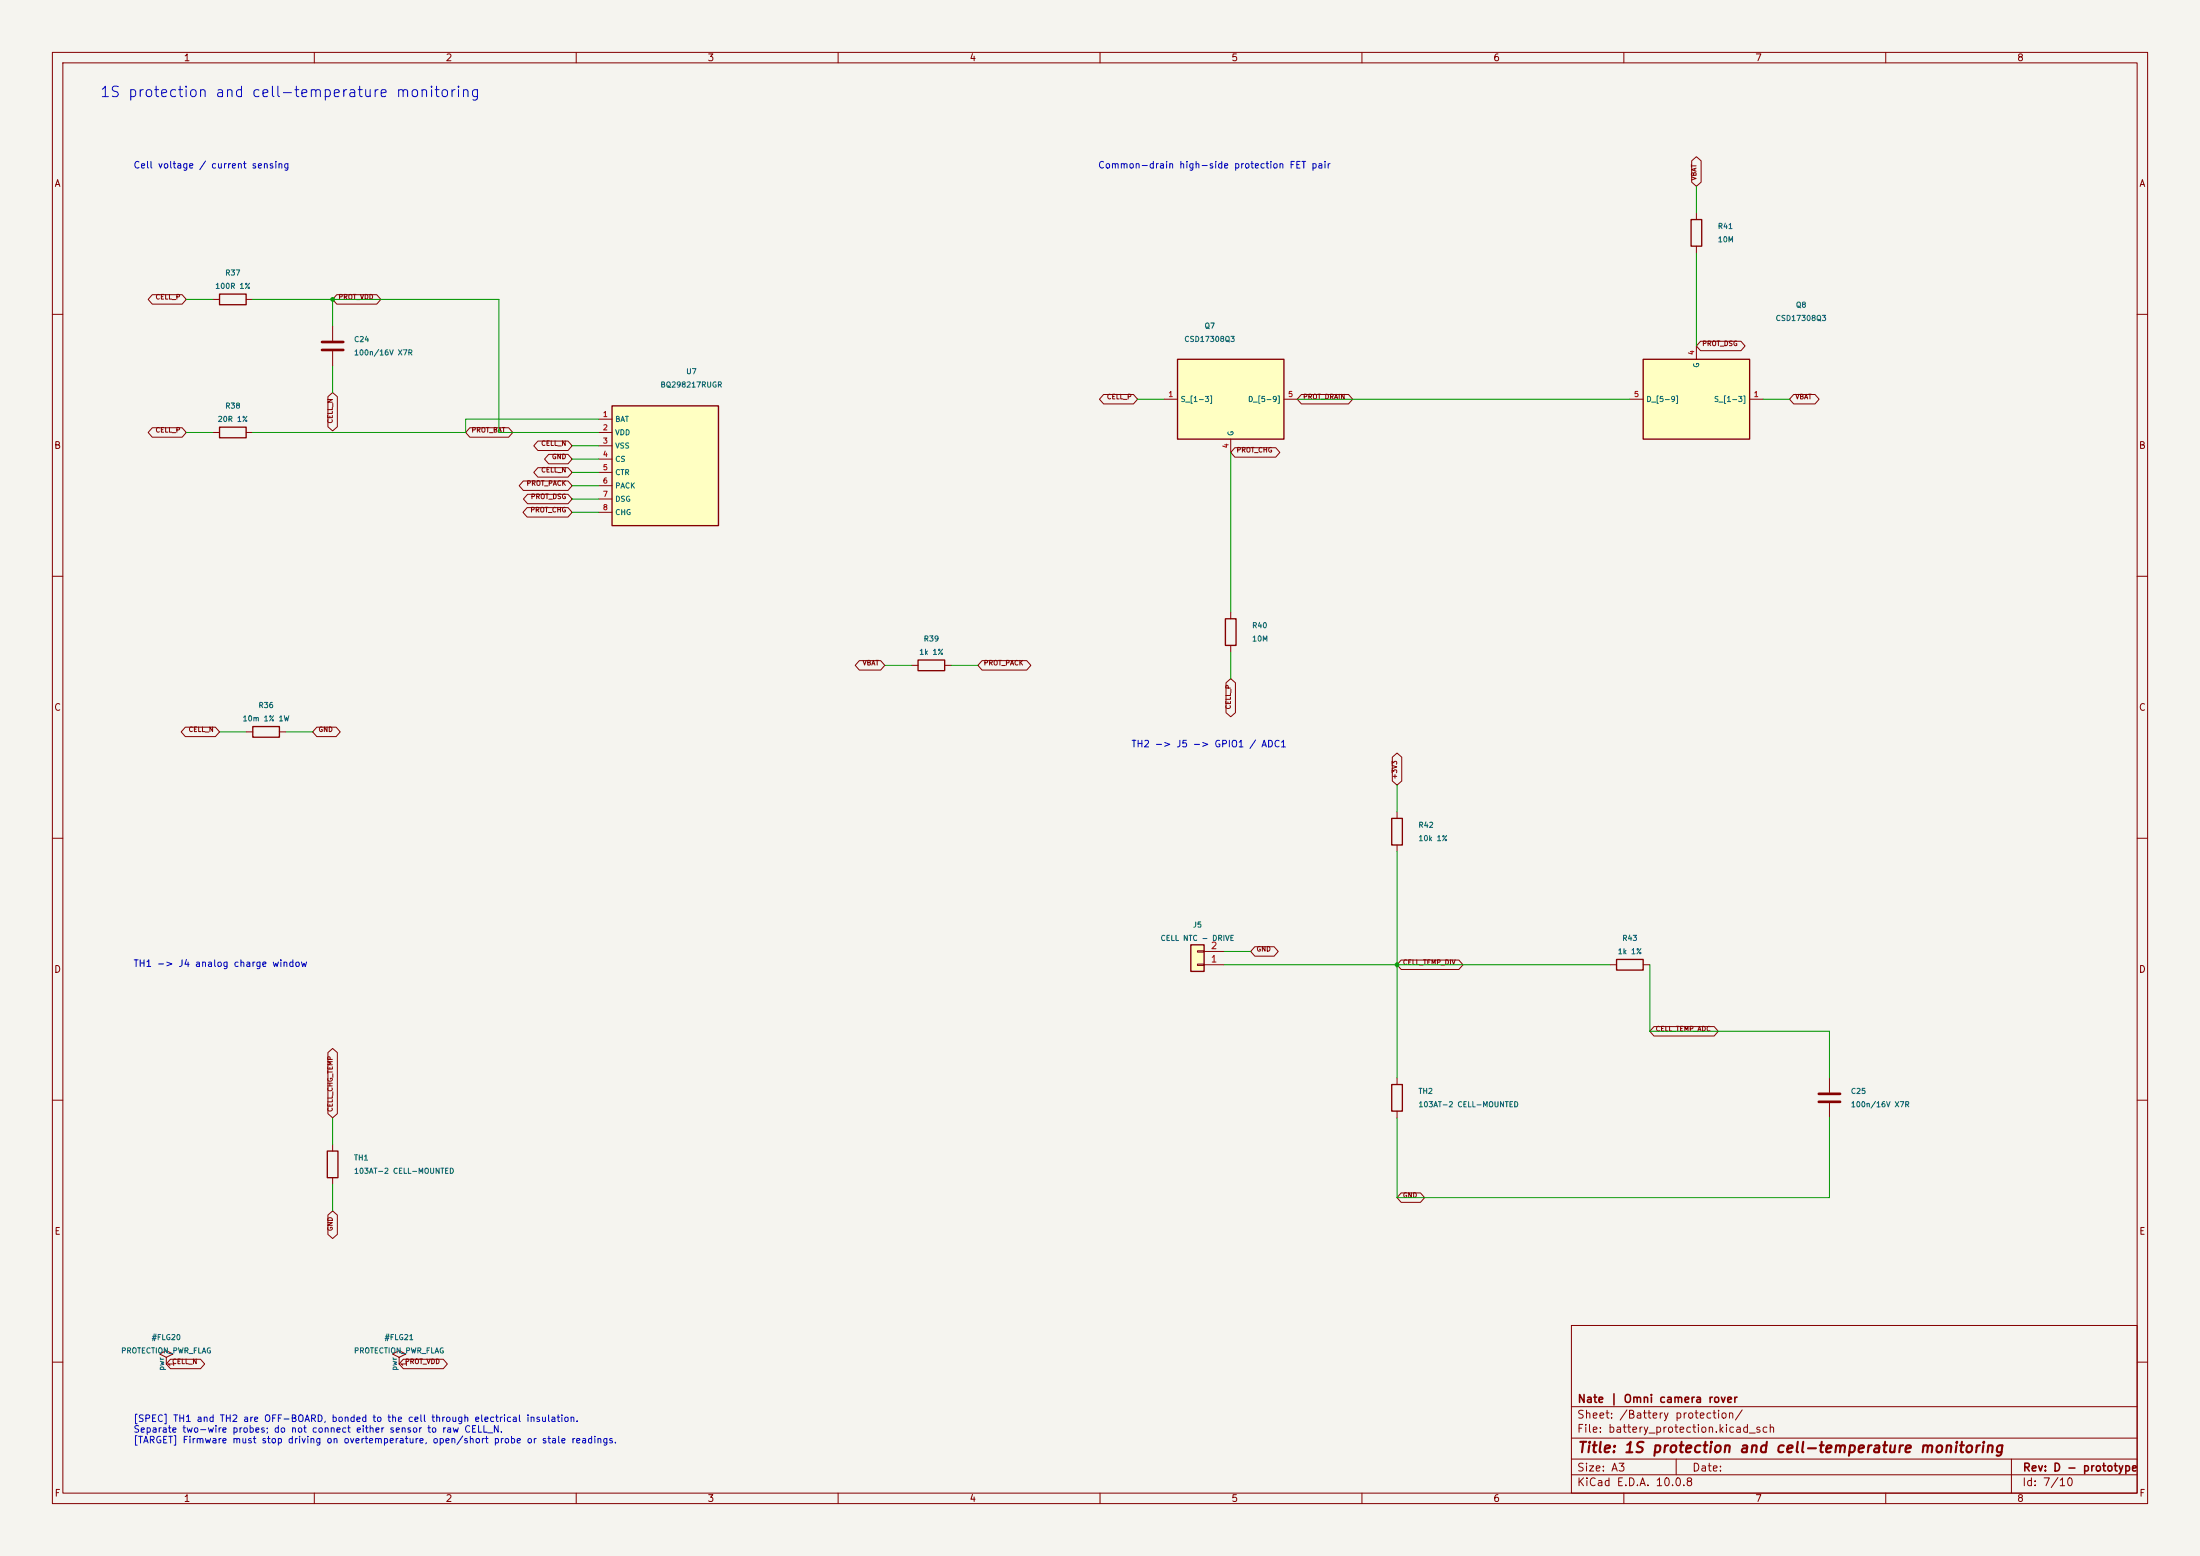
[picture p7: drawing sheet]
(kicad_sch
 (version 20260306)
 (generator "eeschema")
 (generator_version "10.0")
 (paper "A3")
 (title_block
  (title "1S protection and cell-temperature monitoring")
  (rev "D - prototype")
  (company "Nate | Omni camera rover"))
 (lib_symbols
  (symbol "UGV:BQ298217" (exclude_from_sim no) (in_bom yes) (on_board yes)
   (in_pos_files yes)
   (duplicate_pin_numbers_are_jumpers no)
   (property "Reference" "U" (at 0 14.43 0) (show_name no) (do_not_autoplace no) (effects (font (size 1 1))))
   (property "Value" "BQ298217" (at 0 12.43 0) (show_name no) (do_not_autoplace no) (effects (font (size 1 1))))
   (property "Footprint" "" (at 0 0 0) (show_name no) (do_not_autoplace no) (hide yes) (effects (font (size 1.27 1.27))))
   (property "Datasheet" "" (at 0 0 0) (show_name no) (do_not_autoplace no) (hide yes) (effects (font (size 1.27 1.27))))
   (property "Description" "" (at 0 0 0) (show_name no) (do_not_autoplace no) (hide yes) (effects (font (size 1.27 1.27))))
   (symbol "BQ298217_0_1"
    (rectangle (start -10.16 11.43) (end 10.16 -11.43) (stroke (width 0.254) (type default)) (fill (type background))))
   (symbol "BQ298217_1_1"
    (pin input line (at -12.7 8.89 0) (length 2.54) (name "BAT" (effects (font (size 1 1)))) (number "1" (effects (font (size 1 1)))))
    (pin power_in line (at -12.7 6.35 0) (length 2.54) (name "VDD" (effects (font (size 1 1)))) (number "2" (effects (font (size 1 1)))))
    (pin power_in line (at -12.7 3.81 0) (length 2.54) (name "VSS" (effects (font (size 1 1)))) (number "3" (effects (font (size 1 1)))))
    (pin input line (at -12.7 1.27 0) (length 2.54) (name "CS" (effects (font (size 1 1)))) (number "4" (effects (font (size 1 1)))))
    (pin input line (at -12.7 -1.27 0) (length 2.54) (name "CTR" (effects (font (size 1 1)))) (number "5" (effects (font (size 1 1)))))
    (pin input line (at -12.7 -3.81 0) (length 2.54) (name "PACK" (effects (font (size 1 1)))) (number "6" (effects (font (size 1 1)))))
    (pin output line (at -12.7 -6.35 0) (length 2.54) (name "DSG" (effects (font (size 1 1)))) (number "7" (effects (font (size 1 1)))))
    (pin output line (at -12.7 -8.89 0) (length 2.54) (name "CHG" (effects (font (size 1 1)))) (number "8" (effects (font (size 1 1))))))
   (embedded_fonts no))
  (symbol "UGV:CSD17308Q3" (exclude_from_sim no) (in_bom yes) (on_board yes)
   (in_pos_files yes)
   (duplicate_pin_numbers_are_jumpers no)
   (property "Reference" "U" (at 0 15.7 0) (show_name no) (do_not_autoplace no) (effects (font (size 1 1))))
   (property "Value" "CSD17308Q3" (at 0 13.7 0) (show_name no) (do_not_autoplace no) (effects (font (size 1 1))))
   (property "Footprint" "" (at 0 0 0) (show_name no) (do_not_autoplace no) (hide yes) (effects (font (size 1.27 1.27))))
   (property "Datasheet" "" (at 0 0 0) (show_name no) (do_not_autoplace no) (hide yes) (effects (font (size 1.27 1.27))))
   (property "Description" "" (at 0 0 0) (show_name no) (do_not_autoplace no) (hide yes) (effects (font (size 1.27 1.27))))
   (symbol "CSD17308Q3_0_1"
    (rectangle (start -10.16 7.62) (end 10.16 -7.62) (stroke (width 0.254) (type default)) (fill (type background))))
   (symbol "CSD17308Q3_1_1"
    (pin passive line (at -12.7 0 0) (length 2.54) (name "S_[1-3]" (effects (font (size 1 1)))) (number "1" (effects (font (size 1 1)))))
    (pin passive line (at -12.7 0 0) (length 2.54) (hide yes) (name "S" (effects (font (size 1 1)))) (number "2" (effects (font (size 1 1)))))
    (pin passive line (at -12.7 0 0) (length 2.54) (hide yes) (name "S" (effects (font (size 1 1)))) (number "3" (effects (font (size 1 1)))))
    (pin input line (at 0 -10.16 90) (length 2.54) (name "G" (effects (font (size 1 1)))) (number "4" (effects (font (size 1 1)))))
    (pin passive line (at 12.7 0 180) (length 2.54) (name "D_[5-9]" (effects (font (size 1 1)))) (number "5" (effects (font (size 1 1)))))
    (pin passive line (at 12.7 0 180) (length 2.54) (hide yes) (name "D" (effects (font (size 1 1)))) (number "6" (effects (font (size 1 1)))))
    (pin passive line (at 12.7 0 180) (length 2.54) (hide yes) (name "D" (effects (font (size 1 1)))) (number "7" (effects (font (size 1 1)))))
    (pin passive line (at 12.7 0 180) (length 2.54) (hide yes) (name "D" (effects (font (size 1 1)))) (number "8" (effects (font (size 1 1)))))
    (pin passive line (at 12.7 0 180) (length 2.54) (hide yes) (name "D" (effects (font (size 1 1)))) (number "9" (effects (font (size 1 1))))))
   (embedded_fonts no))
  (symbol "UGV:Cell_NTC"
   (pin_numbers (hide yes))
   (pin_names
    (offset 0)) (exclude_from_sim no) (in_bom yes) (on_board yes)
   (in_pos_files yes)
   (duplicate_pin_numbers_are_jumpers no)
   (property "Reference" "R" (at 2.032 0 90) (show_name no) (do_not_autoplace no) (effects (font (size 1.27 1.27))))
   (property "Value" "R" (at 0 0 90) (show_name no) (do_not_autoplace no) (effects (font (size 1.27 1.27))))
   (property "Footprint" "" (at -1.778 0 90) (show_name no) (do_not_autoplace no) (hide yes) (effects (font (size 1.27 1.27))))
   (property "Datasheet" "" (at 0 0 0) (show_name no) (do_not_autoplace no) (hide yes) (effects (font (size 1.27 1.27))))
   (property "Description" "Resistor" (at 0 0 0) (show_name no) (do_not_autoplace no) (hide yes) (effects (font (size 1.27 1.27))))
   (symbol "Cell_NTC_0_1"
    (rectangle (start -1.016 -2.54) (end 1.016 2.54) (stroke (width 0.254) (type default)) (fill (type none))))
   (symbol "Cell_NTC_1_1"
    (pin passive line (at 0 3.81 270) (length 1.27) (name "" (effects (font (size 1.27 1.27)))) (number "1" (effects (font (size 1.27 1.27)))))
    (pin passive line (at 0 -3.81 90) (length 1.27) (name "" (effects (font (size 1.27 1.27)))) (number "2" (effects (font (size 1.27 1.27))))))
   (embedded_fonts no))
  (symbol "UGV:Connector_Generic__Conn_01x02"
   (pin_names
    (offset 1.016) (hide yes)) (exclude_from_sim no) (in_bom yes) (on_board yes)
   (in_pos_files yes)
   (duplicate_pin_numbers_are_jumpers no)
   (property "Reference" "J" (at 0 2.54 0) (show_name no) (do_not_autoplace no) (effects (font (size 1.27 1.27))))
   (property "Value" "Conn_01x02" (at 0 -5.08 0) (show_name no) (do_not_autoplace no) (effects (font (size 1.27 1.27))))
   (property "Footprint" "" (at 0 0 0) (show_name no) (do_not_autoplace no) (hide yes) (effects (font (size 1.27 1.27))))
   (property "Datasheet" "" (at 0 0 0) (show_name no) (do_not_autoplace no) (hide yes) (effects (font (size 1.27 1.27))))
   (property "Description" "Generic connector, single row, 01x02, script generated (kicad-library-utils/schlib/autogen/connector/)" (at 0 0 0) (show_name no) (do_not_autoplace no) (hide yes) (effects (font (size 1.27 1.27))))
   (symbol "Connector_Generic__Conn_01x02_1_1"
    (rectangle (start -1.27 1.27) (end 1.27 -3.81) (stroke (width 0.254) (type default)) (fill (type background)))
    (rectangle (start -1.27 0.127) (end 0 -0.127) (stroke (width 0.1524) (type default)) (fill (type none)))
    (rectangle (start -1.27 -2.413) (end 0 -2.667) (stroke (width 0.1524) (type default)) (fill (type none)))
    (pin passive line (at -5.08 0 0) (length 3.81) (name "Pin_1" (effects (font (size 1.27 1.27)))) (number "1" (effects (font (size 1.27 1.27)))))
    (pin passive line (at -5.08 -2.54 0) (length 3.81) (name "Pin_2" (effects (font (size 1.27 1.27)))) (number "2" (effects (font (size 1.27 1.27))))))
   (embedded_fonts no))
  (symbol "UGV:Device__C"
   (pin_numbers (hide yes))
   (pin_names
    (offset 0.254)) (exclude_from_sim no) (in_bom yes) (on_board yes)
   (in_pos_files yes)
   (duplicate_pin_numbers_are_jumpers no)
   (property "Reference" "C" (at 0.635 2.54 0) (show_name no) (do_not_autoplace no) (effects (font (size 1.27 1.27)) (justify left)))
   (property "Value" "C" (at 0.635 -2.54 0) (show_name no) (do_not_autoplace no) (effects (font (size 1.27 1.27)) (justify left)))
   (property "Footprint" "" (at 0.9652 -3.81 0) (show_name no) (do_not_autoplace no) (hide yes) (effects (font (size 1.27 1.27))))
   (property "Datasheet" "" (at 0 0 0) (show_name no) (do_not_autoplace no) (hide yes) (effects (font (size 1.27 1.27))))
   (property "Description" "Unpolarized capacitor" (at 0 0 0) (show_name no) (do_not_autoplace no) (hide yes) (effects (font (size 1.27 1.27))))
   (symbol "Device__C_0_1"
    (polyline (pts (xy -2.032 0.762) (xy 2.032 0.762)) (stroke (width 0.508) (type default)) (fill (type none)))
    (polyline (pts (xy -2.032 -0.762) (xy 2.032 -0.762)) (stroke (width 0.508) (type default)) (fill (type none))))
   (symbol "Device__C_1_1"
    (pin passive line (at 0 3.81 270) (length 2.794) (name "" (effects (font (size 1.27 1.27)))) (number "1" (effects (font (size 1.27 1.27)))))
    (pin passive line (at 0 -3.81 90) (length 2.794) (name "" (effects (font (size 1.27 1.27)))) (number "2" (effects (font (size 1.27 1.27))))))
   (embedded_fonts no))
  (symbol "UGV:Device__R"
   (pin_numbers (hide yes))
   (pin_names
    (offset 0)) (exclude_from_sim no) (in_bom yes) (on_board yes)
   (in_pos_files yes)
   (duplicate_pin_numbers_are_jumpers no)
   (property "Reference" "R" (at 2.032 0 90) (show_name no) (do_not_autoplace no) (effects (font (size 1.27 1.27))))
   (property "Value" "R" (at 0 0 90) (show_name no) (do_not_autoplace no) (effects (font (size 1.27 1.27))))
   (property "Footprint" "" (at -1.778 0 90) (show_name no) (do_not_autoplace no) (hide yes) (effects (font (size 1.27 1.27))))
   (property "Datasheet" "" (at 0 0 0) (show_name no) (do_not_autoplace no) (hide yes) (effects (font (size 1.27 1.27))))
   (property "Description" "Resistor" (at 0 0 0) (show_name no) (do_not_autoplace no) (hide yes) (effects (font (size 1.27 1.27))))
   (symbol "Device__R_0_1"
    (rectangle (start -1.016 -2.54) (end 1.016 2.54) (stroke (width 0.254) (type default)) (fill (type none))))
   (symbol "Device__R_1_1"
    (pin passive line (at 0 3.81 270) (length 1.27) (name "" (effects (font (size 1.27 1.27)))) (number "1" (effects (font (size 1.27 1.27)))))
    (pin passive line (at 0 -3.81 90) (length 1.27) (name "" (effects (font (size 1.27 1.27)))) (number "2" (effects (font (size 1.27 1.27))))))
   (embedded_fonts no))
  (symbol "UGV:PROTECTION_PWR_FLAG"
   (power global)
   (pin_names
    (offset 0)) (exclude_from_sim no) (in_bom no) (on_board no)
   (in_pos_files yes)
   (duplicate_pin_numbers_are_jumpers no)
   (property "Reference" "#FLG" (at 0 2 0) (show_name no) (do_not_autoplace no) (hide yes) (effects (font (size 1 1))))
   (property "Value" "PROTECTION_PWR_FLAG" (at 0 4 0) (show_name no) (do_not_autoplace no) (effects (font (size 1 1))))
   (property "Footprint" "" (at 0 0 0) (show_name no) (do_not_autoplace no) (hide yes) (effects (font (size 1.27 1.27))))
   (property "Datasheet" "" (at 0 0 0) (show_name no) (do_not_autoplace no) (hide yes) (effects (font (size 1.27 1.27))))
   (property "Description" "" (at 0 0 0) (show_name no) (do_not_autoplace no) (hide yes) (effects (font (size 1.27 1.27))))
   (symbol "PROTECTION_PWR_FLAG_0_1"
    (polyline (pts (xy 0 0) (xy 0 1.27) (xy -1.27 1.9) (xy 0 2.54) (xy 1.27 1.9) (xy 0 1.27)) (stroke (width 0) (type default)) (fill (type none))))
   (symbol "PROTECTION_PWR_FLAG_1_1"
    (pin power_out line (at 0 0 90) (length 0) (name "pwr" (effects (font (size 1 1)))) (number "1" (effects (font (size 1 1))))))
   (embedded_fonts no)))
 (text "TH1 -> J4 analog charge window"
  (exclude_from_sim no)
  (at 25.4 184.15 0)
  (effects (font (size 1.27 1.27)) (justify left)))
 (text "Common-drain high-side protection FET pair"
  (exclude_from_sim no)
  (at 209.55 31.75 0)
  (effects (font (size 1.27 1.27)) (justify left)))
 (text "1S protection and cell-temperature monitoring"
  (exclude_from_sim no)
  (at 19.05 17.78 0)
  (effects (font (size 2 2)) (justify left)))
 (text "TH2 -> J5 -> GPIO1 / ADC1"
  (exclude_from_sim no)
  (at 215.9 142.24 0)
  (effects (font (size 1.27 1.27)) (justify left)))
 (text "Cell voltage / current sensing"
  (exclude_from_sim no)
  (at 25.4 31.75 0)
  (effects (font (size 1.27 1.27)) (justify left)))
 (text "[SPEC] TH1 and TH2 are OFF-BOARD, bonded to the cell through electrical insulation.\nSeparate two-wire probes; do not connect either sensor to raw CELL_N.\n[TARGET] Firmware must stop driving on overtemperature, open/short probe or stale readings."
  (exclude_from_sim no)
  (at 25.4 273.05 0)
  (effects (font (size 1.27 1.27)) (justify left)))
 (junction
  (at 266.7 184.15)
  (diameter 0)
  (color 0 0 0 0))
 (junction
  (at 63.5 57.15)
  (diameter 0)
  (color 0 0 0 0))
 (wire
  (pts (xy 40.64 82.55) (xy 35.56 82.55))
  (stroke (width 0) (type default)))
 (wire
  (pts (xy 266.7 205.74) (xy 266.7 184.15))
  (stroke (width 0) (type default)))
 (wire
  (pts (xy 314.96 196.85) (xy 349.25 196.85))
  (stroke (width 0) (type default)))
 (wire
  (pts (xy 173.99 127) (xy 168.91 127))
  (stroke (width 0) (type default)))
 (wire
  (pts (xy 95.25 57.15) (xy 95.25 82.55))
  (stroke (width 0) (type default)))
 (wire
  (pts (xy 314.96 184.15) (xy 314.96 196.85))
  (stroke (width 0) (type default)))
 (wire
  (pts (xy 114.3 97.79) (xy 109.22 97.79))
  (stroke (width 0) (type default)))
 (wire
  (pts (xy 46.99 139.7) (xy 41.91 139.7))
  (stroke (width 0) (type default)))
 (wire
  (pts (xy 336.55 76.2) (xy 341.63 76.2))
  (stroke (width 0) (type default)))
 (wire
  (pts (xy 234.95 86.36) (xy 234.95 116.84))
  (stroke (width 0) (type default)))
 (wire
  (pts (xy 63.5 218.44) (xy 63.5 213.36))
  (stroke (width 0) (type default)))
 (wire
  (pts (xy 63.5 57.15) (xy 63.5 62.23))
  (stroke (width 0) (type default)))
 (wire
  (pts (xy 181.61 127) (xy 186.69 127))
  (stroke (width 0) (type default)))
 (wire
  (pts (xy 247.65 76.2) (xy 311.15 76.2))
  (stroke (width 0) (type default)))
 (wire
  (pts (xy 323.85 66.04) (xy 323.85 48.26))
  (stroke (width 0) (type default)))
 (wire
  (pts (xy 234.95 124.46) (xy 234.95 129.54))
  (stroke (width 0) (type default)))
 (wire
  (pts (xy 114.3 90.17) (xy 109.22 90.17))
  (stroke (width 0) (type default)))
 (wire
  (pts (xy 48.26 82.55) (xy 88.9 82.55))
  (stroke (width 0) (type default)))
 (wire
  (pts (xy 88.9 80.01) (xy 114.3 80.01))
  (stroke (width 0) (type default)))
 (wire
  (pts (xy 63.5 69.85) (xy 63.5 74.93))
  (stroke (width 0) (type default)))
 (wire
  (pts (xy 323.85 40.64) (xy 323.85 35.56))
  (stroke (width 0) (type default)))
 (wire
  (pts (xy 114.3 95.25) (xy 109.22 95.25))
  (stroke (width 0) (type default)))
 (wire
  (pts (xy 114.3 92.71) (xy 109.22 92.71))
  (stroke (width 0) (type default)))
 (wire
  (pts (xy 233.68 181.61) (xy 238.76 181.61))
  (stroke (width 0) (type default)))
 (wire
  (pts (xy 266.7 162.56) (xy 266.7 184.15))
  (stroke (width 0) (type default)))
 (wire
  (pts (xy 95.25 82.55) (xy 114.3 82.55))
  (stroke (width 0) (type default)))
 (wire
  (pts (xy 349.25 213.36) (xy 349.25 228.6))
  (stroke (width 0) (type default)))
 (wire
  (pts (xy 114.3 87.63) (xy 109.22 87.63))
  (stroke (width 0) (type default)))
 (wire
  (pts (xy 40.64 57.15) (xy 35.56 57.15))
  (stroke (width 0) (type default)))
 (wire
  (pts (xy 114.3 85.09) (xy 109.22 85.09))
  (stroke (width 0) (type default)))
 (wire
  (pts (xy 48.26 57.15) (xy 95.25 57.15))
  (stroke (width 0) (type default)))
 (wire
  (pts (xy 349.25 205.74) (xy 349.25 196.85))
  (stroke (width 0) (type default)))
 (wire
  (pts (xy 266.7 213.36) (xy 266.7 228.6))
  (stroke (width 0) (type default)))
 (wire
  (pts (xy 63.5 226.06) (xy 63.5 231.14))
  (stroke (width 0) (type default)))
 (wire
  (pts (xy 88.9 82.55) (xy 88.9 80.01))
  (stroke (width 0) (type default)))
 (wire
  (pts (xy 266.7 228.6) (xy 349.25 228.6))
  (stroke (width 0) (type default)))
 (wire
  (pts (xy 233.68 184.15) (xy 307.34 184.15))
  (stroke (width 0) (type default)))
 (wire
  (pts (xy 266.7 154.94) (xy 266.7 149.86))
  (stroke (width 0) (type default)))
 (wire
  (pts (xy 54.61 139.7) (xy 59.69 139.7))
  (stroke (width 0) (type default)))
 (wire
  (pts (xy 222.25 76.2) (xy 217.17 76.2))
  (stroke (width 0) (type default)))
 (global_label "PROT_CHG"
  (shape bidirectional)
  (at 234.95 86.36 0)
  (effects (font (size 0.9 0.9)) (justify left bottom))
  (property "Intersheetrefs" "${INTERSHEET_REFS}" (at 234.95 86.36 0) (hide yes) (show_name no) (do_not_autoplace no) (effects (font (size 1.27 1.27)))))
 (global_label "GND"
  (shape bidirectional)
  (at 266.7 228.6 0)
  (effects (font (size 0.9 0.9)) (justify left bottom))
  (property "Intersheetrefs" "${INTERSHEET_REFS}" (at 266.7 228.6 0) (hide yes) (show_name no) (do_not_autoplace no) (effects (font (size 1.27 1.27)))))
 (global_label "VBAT"
  (shape bidirectional)
  (at 323.85 35.56 90)
  (effects (font (size 0.9 0.9)) (justify left bottom))
  (property "Intersheetrefs" "${INTERSHEET_REFS}" (at 323.85 35.56 0) (hide yes) (show_name no) (do_not_autoplace no) (effects (font (size 1.27 1.27)))))
 (global_label "CELL_P"
  (shape bidirectional)
  (at 234.95 129.54 270)
  (effects (font (size 0.9 0.9)) (justify right bottom))
  (property "Intersheetrefs" "${INTERSHEET_REFS}" (at 234.95 129.54 0) (hide yes) (show_name no) (do_not_autoplace no) (effects (font (size 1.27 1.27)))))
 (global_label "GND"
  (shape bidirectional)
  (at 63.5 231.14 270)
  (effects (font (size 0.9 0.9)) (justify right bottom))
  (property "Intersheetrefs" "${INTERSHEET_REFS}" (at 63.5 231.14 0) (hide yes) (show_name no) (do_not_autoplace no) (effects (font (size 1.27 1.27)))))
 (global_label "CELL_N"
  (shape bidirectional)
  (at 31.75 260.35 0)
  (effects (font (size 0.9 0.9)) (justify left bottom))
  (property "Intersheetrefs" "${INTERSHEET_REFS}" (at 31.75 260.35 0) (hide yes) (show_name no) (do_not_autoplace no) (effects (font (size 1.27 1.27)))))
 (global_label "CELL_N"
  (shape bidirectional)
  (at 63.5 74.93 270)
  (effects (font (size 0.9 0.9)) (justify right bottom))
  (property "Intersheetrefs" "${INTERSHEET_REFS}" (at 63.5 74.93 0) (hide yes) (show_name no) (do_not_autoplace no) (effects (font (size 1.27 1.27)))))
 (global_label "PROT_PACK"
  (shape bidirectional)
  (at 186.69 127 0)
  (effects (font (size 0.9 0.9)) (justify left bottom))
  (property "Intersheetrefs" "${INTERSHEET_REFS}" (at 186.69 127 0) (hide yes) (show_name no) (do_not_autoplace no) (effects (font (size 1.27 1.27)))))
 (global_label "GND"
  (shape bidirectional)
  (at 238.76 181.61 0)
  (effects (font (size 0.9 0.9)) (justify left bottom))
  (property "Intersheetrefs" "${INTERSHEET_REFS}" (at 238.76 181.61 0) (hide yes) (show_name no) (do_not_autoplace no) (effects (font (size 1.27 1.27)))))
 (global_label "PROT_VDD"
  (shape bidirectional)
  (at 63.5 57.15 0)
  (effects (font (size 0.9 0.9)) (justify left bottom))
  (property "Intersheetrefs" "${INTERSHEET_REFS}" (at 63.5 57.15 0) (hide yes) (show_name no) (do_not_autoplace no) (effects (font (size 1.27 1.27)))))
 (global_label "CELL_N"
  (shape bidirectional)
  (at 109.22 85.09 180)
  (effects (font (size 0.9 0.9)) (justify right bottom))
  (property "Intersheetrefs" "${INTERSHEET_REFS}" (at 109.22 85.09 0) (hide yes) (show_name no) (do_not_autoplace no) (effects (font (size 1.27 1.27)))))
 (global_label "CELL_TEMP_DIV"
  (shape bidirectional)
  (at 266.7 184.15 0)
  (effects (font (size 0.9 0.9)) (justify left bottom))
  (property "Intersheetrefs" "${INTERSHEET_REFS}" (at 266.7 184.15 0) (hide yes) (show_name no) (do_not_autoplace no) (effects (font (size 1.27 1.27)))))
 (global_label "+3V3"
  (shape bidirectional)
  (at 266.7 149.86 90)
  (effects (font (size 0.9 0.9)) (justify left bottom))
  (property "Intersheetrefs" "${INTERSHEET_REFS}" (at 266.7 149.86 0) (hide yes) (show_name no) (do_not_autoplace no) (effects (font (size 1.27 1.27)))))
 (global_label "PROT_BAT"
  (shape bidirectional)
  (at 88.9 82.55 0)
  (effects (font (size 0.9 0.9)) (justify left bottom))
  (property "Intersheetrefs" "${INTERSHEET_REFS}" (at 88.9 82.55 0) (hide yes) (show_name no) (do_not_autoplace no) (effects (font (size 1.27 1.27)))))
 (global_label "PROT_DSG"
  (shape bidirectional)
  (at 109.22 95.25 180)
  (effects (font (size 0.9 0.9)) (justify right bottom))
  (property "Intersheetrefs" "${INTERSHEET_REFS}" (at 109.22 95.25 0) (hide yes) (show_name no) (do_not_autoplace no) (effects (font (size 1.27 1.27)))))
 (global_label "PROT_DSG"
  (shape bidirectional)
  (at 323.85 66.04 0)
  (effects (font (size 0.9 0.9)) (justify left bottom))
  (property "Intersheetrefs" "${INTERSHEET_REFS}" (at 323.85 66.04 0) (hide yes) (show_name no) (do_not_autoplace no) (effects (font (size 1.27 1.27)))))
 (global_label "GND"
  (shape bidirectional)
  (at 59.69 139.7 0)
  (effects (font (size 0.9 0.9)) (justify left bottom))
  (property "Intersheetrefs" "${INTERSHEET_REFS}" (at 59.69 139.7 0) (hide yes) (show_name no) (do_not_autoplace no) (effects (font (size 1.27 1.27)))))
 (global_label "PROT_PACK"
  (shape bidirectional)
  (at 109.22 92.71 180)
  (effects (font (size 0.9 0.9)) (justify right bottom))
  (property "Intersheetrefs" "${INTERSHEET_REFS}" (at 109.22 92.71 0) (hide yes) (show_name no) (do_not_autoplace no) (effects (font (size 1.27 1.27)))))
 (global_label "GND"
  (shape bidirectional)
  (at 109.22 87.63 180)
  (effects (font (size 0.9 0.9)) (justify right bottom))
  (property "Intersheetrefs" "${INTERSHEET_REFS}" (at 109.22 87.63 0) (hide yes) (show_name no) (do_not_autoplace no) (effects (font (size 1.27 1.27)))))
 (global_label "CELL_P"
  (shape bidirectional)
  (at 217.17 76.2 180)
  (effects (font (size 0.9 0.9)) (justify right bottom))
  (property "Intersheetrefs" "${INTERSHEET_REFS}" (at 217.17 76.2 0) (hide yes) (show_name no) (do_not_autoplace no) (effects (font (size 1.27 1.27)))))
 (global_label "CELL_P"
  (shape bidirectional)
  (at 35.56 57.15 180)
  (effects (font (size 0.9 0.9)) (justify right bottom))
  (property "Intersheetrefs" "${INTERSHEET_REFS}" (at 35.56 57.15 0) (hide yes) (show_name no) (do_not_autoplace no) (effects (font (size 1.27 1.27)))))
 (global_label "CELL_N"
  (shape bidirectional)
  (at 41.91 139.7 180)
  (effects (font (size 0.9 0.9)) (justify right bottom))
  (property "Intersheetrefs" "${INTERSHEET_REFS}" (at 41.91 139.7 0) (hide yes) (show_name no) (do_not_autoplace no) (effects (font (size 1.27 1.27)))))
 (global_label "PROT_DRAIN"
  (shape bidirectional)
  (at 247.65 76.2 0)
  (effects (font (size 0.9 0.9)) (justify left bottom))
  (property "Intersheetrefs" "${INTERSHEET_REFS}" (at 247.65 76.2 0) (hide yes) (show_name no) (do_not_autoplace no) (effects (font (size 1.27 1.27)))))
 (global_label "VBAT"
  (shape bidirectional)
  (at 168.91 127 180)
  (effects (font (size 0.9 0.9)) (justify right bottom))
  (property "Intersheetrefs" "${INTERSHEET_REFS}" (at 168.91 127 0) (hide yes) (show_name no) (do_not_autoplace no) (effects (font (size 1.27 1.27)))))
 (global_label "CELL_TEMP_ADC"
  (shape bidirectional)
  (at 314.96 196.85 0)
  (effects (font (size 0.9 0.9)) (justify left bottom))
  (property "Intersheetrefs" "${INTERSHEET_REFS}" (at 314.96 196.85 0) (hide yes) (show_name no) (do_not_autoplace no) (effects (font (size 1.27 1.27)))))
 (global_label "CELL_P"
  (shape bidirectional)
  (at 35.56 82.55 180)
  (effects (font (size 0.9 0.9)) (justify right bottom))
  (property "Intersheetrefs" "${INTERSHEET_REFS}" (at 35.56 82.55 0) (hide yes) (show_name no) (do_not_autoplace no) (effects (font (size 1.27 1.27)))))
 (global_label "VBAT"
  (shape bidirectional)
  (at 341.63 76.2 0)
  (effects (font (size 0.9 0.9)) (justify left bottom))
  (property "Intersheetrefs" "${INTERSHEET_REFS}" (at 341.63 76.2 0) (hide yes) (show_name no) (do_not_autoplace no) (effects (font (size 1.27 1.27)))))
 (global_label "CELL_N"
  (shape bidirectional)
  (at 109.22 90.17 180)
  (effects (font (size 0.9 0.9)) (justify right bottom))
  (property "Intersheetrefs" "${INTERSHEET_REFS}" (at 109.22 90.17 0) (hide yes) (show_name no) (do_not_autoplace no) (effects (font (size 1.27 1.27)))))
 (global_label "PROT_CHG"
  (shape bidirectional)
  (at 109.22 97.79 180)
  (effects (font (size 0.9 0.9)) (justify right bottom))
  (property "Intersheetrefs" "${INTERSHEET_REFS}" (at 109.22 97.79 0) (hide yes) (show_name no) (do_not_autoplace no) (effects (font (size 1.27 1.27)))))
 (global_label "PROT_VDD"
  (shape bidirectional)
  (at 76.2 260.35 0)
  (effects (font (size 0.9 0.9)) (justify left bottom))
  (property "Intersheetrefs" "${INTERSHEET_REFS}" (at 76.2 260.35 0) (hide yes) (show_name no) (do_not_autoplace no) (effects (font (size 1.27 1.27)))))
 (global_label "CELL_CHG_TEMP"
  (shape bidirectional)
  (at 63.5 213.36 90)
  (effects (font (size 0.9 0.9)) (justify left bottom))
  (property "Intersheetrefs" "${INTERSHEET_REFS}" (at 63.5 213.36 0) (hide yes) (show_name no) (do_not_autoplace no) (effects (font (size 1.27 1.27)))))
 (symbol
  (lib_id "UGV:Device__C")
  (at 349.25 209.55 0)
  (unit 1)
  (body_style 1)
  (exclude_from_sim no)
  (in_bom yes)
  (on_board yes)
  (in_pos_files yes)
  (dnp no)
  (property "Reference" "C25" (at 353.25 208.28 0) (show_name no) (do_not_autoplace no) (effects (font (size 1 1)) (justify left)))
  (property "Value" "100n/16V X7R" (at 353.25 210.82 0) (show_name no) (do_not_autoplace no) (effects (font (size 1 1)) (justify left)))
  (property "Footprint" "UGV:Capacitor_SMD__C_0603_1608Metric" (at 240.03 185.42 0) (hide yes) (show_name no) (do_not_autoplace no) (effects (font (size 1 1))))
  (property "Datasheet" "" (at 349.25 209.55 0) (show_name no) (do_not_autoplace no) (effects (font (size 1.27 1.27))))
  (property "Description" "" (at 349.25 209.55 0) (show_name no) (do_not_autoplace no) (effects (font (size 1.27 1.27))))
  (pin "1")
  (pin "2"))
 (symbol
  (lib_id "UGV:Device__R")
  (at 44.45 82.55 90)
  (unit 1)
  (body_style 1)
  (exclude_from_sim no)
  (in_bom yes)
  (on_board yes)
  (in_pos_files yes)
  (dnp no)
  (property "Reference" "R38" (at 44.45 77.47 90) (show_name no) (do_not_autoplace no) (effects (font (size 1 1))))
  (property "Value" "20R 1%" (at 44.45 80.01 90) (show_name no) (do_not_autoplace no) (effects (font (size 1 1))))
  (property "Footprint" "UGV:Resistor_SMD__R_0603_1608Metric" (at 149.86 115.57 0) (hide yes) (show_name no) (do_not_autoplace no) (effects (font (size 1 1))))
  (property "Datasheet" "" (at 44.45 82.55 0) (show_name no) (do_not_autoplace no) (effects (font (size 1.27 1.27))))
  (property "Description" "" (at 44.45 82.55 0) (show_name no) (do_not_autoplace no) (effects (font (size 1.27 1.27))))
  (pin "1")
  (pin "2"))
 (symbol
  (lib_id "UGV:PROTECTION_PWR_FLAG")
  (at 76.2 260.35 0)
  (unit 1)
  (body_style 1)
  (exclude_from_sim no)
  (in_bom no)
  (on_board no)
  (in_pos_files yes)
  (dnp no)
  (property "Reference" "#FLG21" (at 76.2 255.27 0) (show_name no) (do_not_autoplace no) (effects (font (size 1 1))))
  (property "Value" "PROTECTION_PWR_FLAG" (at 76.2 257.81 0) (show_name no) (do_not_autoplace no) (effects (font (size 1 1))))
  (property "Footprint" "" (at 76.2 260.35 0) (show_name no) (do_not_autoplace no) (effects (font (size 1.27 1.27))))
  (property "Datasheet" "" (at 76.2 260.35 0) (show_name no) (do_not_autoplace no) (effects (font (size 1.27 1.27))))
  (property "Description" "" (at 76.2 260.35 0) (show_name no) (do_not_autoplace no) (effects (font (size 1.27 1.27))))
  (pin "1"))
 (symbol
  (lib_id "UGV:Connector_Generic__Conn_01x02")
  (at 228.6 184.15 180)
  (unit 1)
  (body_style 1)
  (exclude_from_sim no)
  (in_bom yes)
  (on_board yes)
  (in_pos_files yes)
  (dnp no)
  (property "Reference" "J5" (at 228.6 176.53 0) (show_name no) (do_not_autoplace no) (effects (font (size 1 1))))
  (property "Value" "CELL NTC - DRIVE" (at 228.6 179.07 0) (show_name no) (do_not_autoplace no) (effects (font (size 1 1))))
  (property "Footprint" "UGV:Connector_JST__JST_PH_B2B-PH-K_1x02_P2.00mm_Vertical" (at 149.86 154.94 0) (hide yes) (show_name no) (do_not_autoplace no) (effects (font (size 1 1))))
  (property "Datasheet" "" (at 228.6 184.15 0) (show_name no) (do_not_autoplace no) (effects (font (size 1.27 1.27))))
  (property "Description" "" (at 228.6 184.15 0) (show_name no) (do_not_autoplace no) (effects (font (size 1.27 1.27))))
  (pin "1")
  (pin "2"))
 (symbol
  (lib_id "UGV:BQ298217")
  (at 127 88.9 0)
  (unit 1)
  (body_style 1)
  (exclude_from_sim no)
  (in_bom yes)
  (on_board yes)
  (in_pos_files yes)
  (dnp no)
  (property "Reference" "U7" (at 132 70.9 0) (show_name no) (do_not_autoplace no) (effects (font (size 1 1))))
  (property "Value" "BQ298217RUGR" (at 132 73.44 0) (show_name no) (do_not_autoplace no) (effects (font (size 1 1))))
  (property "Footprint" "UGV:BQ298217_RUG0008A" (at 69.85 64.77 0) (hide yes) (show_name no) (do_not_autoplace no) (effects (font (size 1 1))))
  (property "Datasheet" "" (at 127 88.9 0) (show_name no) (do_not_autoplace no) (effects (font (size 1.27 1.27))))
  (property "Description" "" (at 127 88.9 0) (show_name no) (do_not_autoplace no) (effects (font (size 1.27 1.27))))
  (pin "1")
  (pin "2")
  (pin "3")
  (pin "4")
  (pin "5")
  (pin "6")
  (pin "7")
  (pin "8"))
 (symbol
  (lib_id "UGV:CSD17308Q3")
  (at 323.85 76.2 180)
  (unit 1)
  (body_style 1)
  (exclude_from_sim no)
  (in_bom yes)
  (on_board yes)
  (in_pos_files yes)
  (dnp no)
  (property "Reference" "Q8" (at 343.85 58.2 0) (show_name no) (do_not_autoplace no) (effects (font (size 1 1))))
  (property "Value" "CSD17308Q3" (at 343.85 60.74 0) (show_name no) (do_not_autoplace no) (effects (font (size 1 1))))
  (property "Footprint" "UGV:CSD17308Q3_TI" (at 219.71 64.77 0) (hide yes) (show_name no) (do_not_autoplace no) (effects (font (size 1 1))))
  (property "Datasheet" "" (at 323.85 76.2 0) (show_name no) (do_not_autoplace no) (effects (font (size 1.27 1.27))))
  (property "Description" "" (at 323.85 76.2 0) (show_name no) (do_not_autoplace no) (effects (font (size 1.27 1.27))))
  (pin "1")
  (pin "2")
  (pin "3")
  (pin "4")
  (pin "5")
  (pin "6")
  (pin "7")
  (pin "8")
  (pin "9"))
 (symbol
  (lib_id "UGV:Device__R")
  (at 311.15 184.15 90)
  (unit 1)
  (body_style 1)
  (exclude_from_sim no)
  (in_bom yes)
  (on_board yes)
  (in_pos_files yes)
  (dnp no)
  (property "Reference" "R43" (at 311.15 179.07 90) (show_name no) (do_not_autoplace no) (effects (font (size 1 1))))
  (property "Value" "1k 1%" (at 311.15 181.61 90) (show_name no) (do_not_autoplace no) (effects (font (size 1 1))))
  (property "Footprint" "UGV:Resistor_SMD__R_0603_1608Metric" (at 240.03 154.94 0) (hide yes) (show_name no) (do_not_autoplace no) (effects (font (size 1 1))))
  (property "Datasheet" "" (at 311.15 184.15 0) (show_name no) (do_not_autoplace no) (effects (font (size 1.27 1.27))))
  (property "Description" "" (at 311.15 184.15 0) (show_name no) (do_not_autoplace no) (effects (font (size 1.27 1.27))))
  (pin "1")
  (pin "2"))
 (symbol
  (lib_id "UGV:Cell_NTC")
  (at 63.5 222.25 0)
  (unit 1)
  (body_style 1)
  (exclude_from_sim no)
  (in_bom yes)
  (on_board no)
  (in_pos_files yes)
  (dnp no)
  (property "Reference" "TH1" (at 67.5 220.98 0) (show_name no) (do_not_autoplace no) (effects (font (size 1 1)) (justify left)))
  (property "Value" "103AT-2 CELL-MOUNTED" (at 67.5 223.52 0) (show_name no) (do_not_autoplace no) (effects (font (size 1 1)) (justify left)))
  (property "Footprint" "" (at 63.5 222.25 0) (show_name no) (do_not_autoplace no) (effects (font (size 1.27 1.27))))
  (property "Datasheet" "" (at 63.5 222.25 0) (show_name no) (do_not_autoplace no) (effects (font (size 1.27 1.27))))
  (property "Description" "" (at 63.5 222.25 0) (show_name no) (do_not_autoplace no) (effects (font (size 1.27 1.27))))
  (pin "1")
  (pin "2"))
 (symbol
  (lib_id "UGV:Device__R")
  (at 323.85 44.45 180)
  (unit 1)
  (body_style 1)
  (exclude_from_sim no)
  (in_bom yes)
  (on_board yes)
  (in_pos_files yes)
  (dnp no)
  (property "Reference" "R41" (at 327.85 43.18 0) (show_name no) (do_not_autoplace no) (effects (font (size 1 1)) (justify right)))
  (property "Value" "10M" (at 327.85 45.72 0) (show_name no) (do_not_autoplace no) (effects (font (size 1 1)) (justify right)))
  (property "Footprint" "UGV:Resistor_SMD__R_0603_1608Metric" (at 105.41 154.94 0) (hide yes) (show_name no) (do_not_autoplace no) (effects (font (size 1 1))))
  (property "Datasheet" "" (at 323.85 44.45 0) (show_name no) (do_not_autoplace no) (effects (font (size 1.27 1.27))))
  (property "Description" "" (at 323.85 44.45 0) (show_name no) (do_not_autoplace no) (effects (font (size 1.27 1.27))))
  (pin "1")
  (pin "2"))
 (symbol
  (lib_id "UGV:Device__R")
  (at 177.8 127 90)
  (unit 1)
  (body_style 1)
  (exclude_from_sim no)
  (in_bom yes)
  (on_board yes)
  (in_pos_files yes)
  (dnp no)
  (property "Reference" "R39" (at 177.8 121.92 90) (show_name no) (do_not_autoplace no) (effects (font (size 1 1))))
  (property "Value" "1k 1%" (at 177.8 124.46 90) (show_name no) (do_not_autoplace no) (effects (font (size 1 1))))
  (property "Footprint" "UGV:Resistor_SMD__R_0603_1608Metric" (at 195.58 115.57 0) (hide yes) (show_name no) (do_not_autoplace no) (effects (font (size 1 1))))
  (property "Datasheet" "" (at 177.8 127 0) (show_name no) (do_not_autoplace no) (effects (font (size 1.27 1.27))))
  (property "Description" "" (at 177.8 127 0) (show_name no) (do_not_autoplace no) (effects (font (size 1.27 1.27))))
  (pin "1")
  (pin "2"))
 (symbol
  (lib_id "UGV:CSD17308Q3")
  (at 234.95 76.2 0)
  (unit 1)
  (body_style 1)
  (exclude_from_sim no)
  (in_bom yes)
  (on_board yes)
  (in_pos_files yes)
  (dnp no)
  (property "Reference" "Q7" (at 230.95 62.2 0) (show_name no) (do_not_autoplace no) (effects (font (size 1 1))))
  (property "Value" "CSD17308Q3" (at 230.95 64.74 0) (show_name no) (do_not_autoplace no) (effects (font (size 1 1))))
  (property "Footprint" "UGV:CSD17308Q3_TI" (at 144.78 64.77 0) (hide yes) (show_name no) (do_not_autoplace no) (effects (font (size 1 1))))
  (property "Datasheet" "" (at 234.95 76.2 0) (show_name no) (do_not_autoplace no) (effects (font (size 1.27 1.27))))
  (property "Description" "" (at 234.95 76.2 0) (show_name no) (do_not_autoplace no) (effects (font (size 1.27 1.27))))
  (pin "1")
  (pin "2")
  (pin "3")
  (pin "4")
  (pin "5")
  (pin "6")
  (pin "7")
  (pin "8")
  (pin "9"))
 (symbol
  (lib_id "UGV:Device__R")
  (at 44.45 57.15 90)
  (unit 1)
  (body_style 1)
  (exclude_from_sim no)
  (in_bom yes)
  (on_board yes)
  (in_pos_files yes)
  (dnp no)
  (property "Reference" "R37" (at 44.45 52.07 90) (show_name no) (do_not_autoplace no) (effects (font (size 1 1))))
  (property "Value" "100R 1%" (at 44.45 54.61 90) (show_name no) (do_not_autoplace no) (effects (font (size 1 1))))
  (property "Footprint" "UGV:Resistor_SMD__R_0603_1608Metric" (at 105.41 115.57 0) (hide yes) (show_name no) (do_not_autoplace no) (effects (font (size 1 1))))
  (property "Datasheet" "" (at 44.45 57.15 0) (show_name no) (do_not_autoplace no) (effects (font (size 1.27 1.27))))
  (property "Description" "" (at 44.45 57.15 0) (show_name no) (do_not_autoplace no) (effects (font (size 1.27 1.27))))
  (pin "1")
  (pin "2"))
 (symbol
  (lib_id "UGV:Device__R")
  (at 234.95 120.65 0)
  (unit 1)
  (body_style 1)
  (exclude_from_sim no)
  (in_bom yes)
  (on_board yes)
  (in_pos_files yes)
  (dnp no)
  (property "Reference" "R40" (at 238.95 119.38 0) (show_name no) (do_not_autoplace no) (effects (font (size 1 1)) (justify left)))
  (property "Value" "10M" (at 238.95 121.92 0) (show_name no) (do_not_autoplace no) (effects (font (size 1 1)) (justify left)))
  (property "Footprint" "UGV:Resistor_SMD__R_0603_1608Metric" (at 54.61 154.94 0) (hide yes) (show_name no) (do_not_autoplace no) (effects (font (size 1 1))))
  (property "Datasheet" "" (at 234.95 120.65 0) (show_name no) (do_not_autoplace no) (effects (font (size 1.27 1.27))))
  (property "Description" "" (at 234.95 120.65 0) (show_name no) (do_not_autoplace no) (effects (font (size 1.27 1.27))))
  (pin "1")
  (pin "2"))
 (symbol
  (lib_id "UGV:Device__R")
  (at 266.7 158.75 0)
  (unit 1)
  (body_style 1)
  (exclude_from_sim no)
  (in_bom yes)
  (on_board yes)
  (in_pos_files yes)
  (dnp no)
  (property "Reference" "R42" (at 270.7 157.48 0) (show_name no) (do_not_autoplace no) (effects (font (size 1 1)) (justify left)))
  (property "Value" "10k 1%" (at 270.7 160.02 0) (show_name no) (do_not_autoplace no) (effects (font (size 1 1)) (justify left)))
  (property "Footprint" "UGV:Resistor_SMD__R_0603_1608Metric" (at 195.58 154.94 0) (hide yes) (show_name no) (do_not_autoplace no) (effects (font (size 1 1))))
  (property "Datasheet" "" (at 266.7 158.75 0) (show_name no) (do_not_autoplace no) (effects (font (size 1.27 1.27))))
  (property "Description" "" (at 266.7 158.75 0) (show_name no) (do_not_autoplace no) (effects (font (size 1.27 1.27))))
  (pin "1")
  (pin "2"))
 (symbol
  (lib_id "UGV:PROTECTION_PWR_FLAG")
  (at 31.75 260.35 0)
  (unit 1)
  (body_style 1)
  (exclude_from_sim no)
  (in_bom no)
  (on_board no)
  (in_pos_files yes)
  (dnp no)
  (property "Reference" "#FLG20" (at 31.75 255.27 0) (show_name no) (do_not_autoplace no) (effects (font (size 1 1))))
  (property "Value" "PROTECTION_PWR_FLAG" (at 31.75 257.81 0) (show_name no) (do_not_autoplace no) (effects (font (size 1 1))))
  (property "Footprint" "" (at 31.75 260.35 0) (show_name no) (do_not_autoplace no) (effects (font (size 1.27 1.27))))
  (property "Datasheet" "" (at 31.75 260.35 0) (show_name no) (do_not_autoplace no) (effects (font (size 1.27 1.27))))
  (property "Description" "" (at 31.75 260.35 0) (show_name no) (do_not_autoplace no) (effects (font (size 1.27 1.27))))
  (pin "1"))
 (symbol
  (lib_id "UGV:Cell_NTC")
  (at 266.7 209.55 0)
  (unit 1)
  (body_style 1)
  (exclude_from_sim no)
  (in_bom yes)
  (on_board no)
  (in_pos_files yes)
  (dnp no)
  (property "Reference" "TH2" (at 270.7 208.28 0) (show_name no) (do_not_autoplace no) (effects (font (size 1 1)) (justify left)))
  (property "Value" "103AT-2 CELL-MOUNTED" (at 270.7 210.82 0) (show_name no) (do_not_autoplace no) (effects (font (size 1 1)) (justify left)))
  (property "Footprint" "" (at 266.7 209.55 0) (show_name no) (do_not_autoplace no) (effects (font (size 1.27 1.27))))
  (property "Datasheet" "" (at 266.7 209.55 0) (show_name no) (do_not_autoplace no) (effects (font (size 1.27 1.27))))
  (property "Description" "" (at 266.7 209.55 0) (show_name no) (do_not_autoplace no) (effects (font (size 1.27 1.27))))
  (pin "1")
  (pin "2"))
 (symbol
  (lib_id "UGV:Device__R")
  (at 50.8 139.7 90)
  (unit 1)
  (body_style 1)
  (exclude_from_sim no)
  (in_bom yes)
  (on_board yes)
  (in_pos_files yes)
  (dnp no)
  (property "Reference" "R36" (at 50.8 134.62 90) (show_name no) (do_not_autoplace no) (effects (font (size 1 1))))
  (property "Value" "10m 1% 1W" (at 50.8 137.16 90) (show_name no) (do_not_autoplace no) (effects (font (size 1 1))))
  (property "Footprint" "UGV:Resistor_SMD__R_2512_6332Metric" (at 54.61 115.57 0) (hide yes) (show_name no) (do_not_autoplace no) (effects (font (size 1 1))))
  (property "Datasheet" "" (at 50.8 139.7 0) (show_name no) (do_not_autoplace no) (effects (font (size 1.27 1.27))))
  (property "Description" "" (at 50.8 139.7 0) (show_name no) (do_not_autoplace no) (effects (font (size 1.27 1.27))))
  (pin "1")
  (pin "2"))
 (symbol
  (lib_id "UGV:Device__C")
  (at 63.5 66.04 0)
  (unit 1)
  (body_style 1)
  (exclude_from_sim no)
  (in_bom yes)
  (on_board yes)
  (in_pos_files yes)
  (dnp no)
  (property "Reference" "C24" (at 67.5 64.77 0) (show_name no) (do_not_autoplace no) (effects (font (size 1 1)) (justify left)))
  (property "Value" "100n/16V X7R" (at 67.5 67.31 0) (show_name no) (do_not_autoplace no) (effects (font (size 1 1)) (justify left)))
  (property "Footprint" "UGV:Capacitor_SMD__C_0603_1608Metric" (at 240.03 115.57 0) (hide yes) (show_name no) (do_not_autoplace no) (effects (font (size 1 1))))
  (property "Datasheet" "" (at 63.5 66.04 0) (show_name no) (do_not_autoplace no) (effects (font (size 1.27 1.27))))
  (property "Description" "" (at 63.5 66.04 0) (show_name no) (do_not_autoplace no) (effects (font (size 1.27 1.27))))
  (pin "1")
  (pin "2")))
